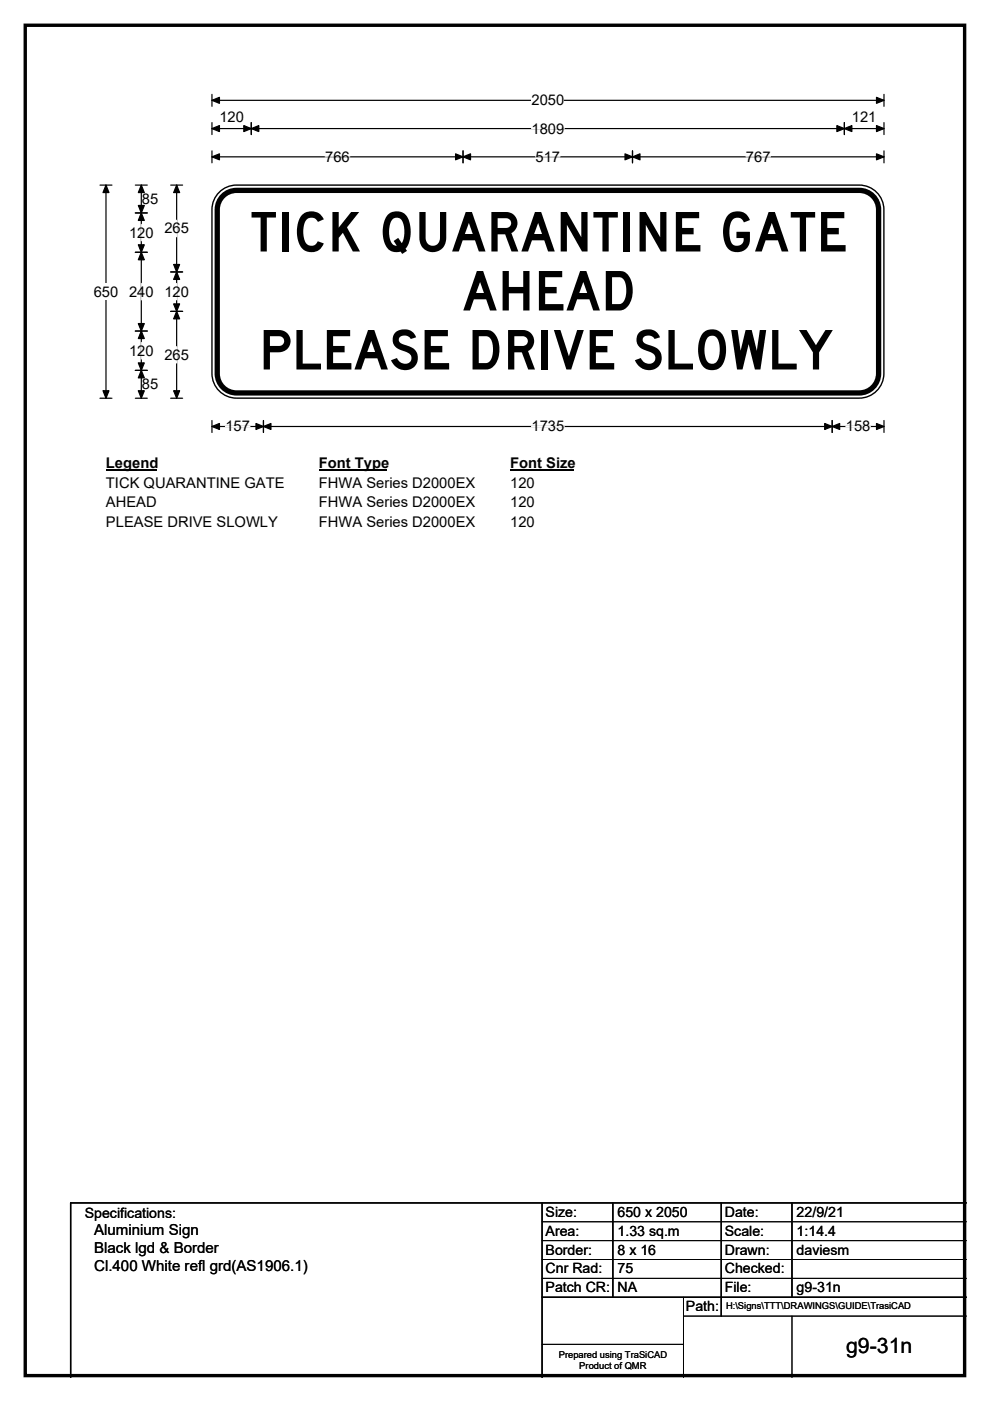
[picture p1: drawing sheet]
<svg xmlns="http://www.w3.org/2000/svg" width="210mm" height="297mm" viewBox="0 0 210 297" stroke-linecap="round" stroke-linejoin="round" font-family="sans-serif">
<path d="M5.4 5.4h199.2v286.3h-199.2z" fill="none" stroke="#000" stroke-width=".72"/>
<path d="M45 21.3h142.5M45 20v2.5M187.5 20v2.5" fill="none" stroke="#000" stroke-width=".25"/>
<path d="M45 21.3l1.5-.7v1.3zM185.9 20.6l1.6 .7-1.6 .6z" fill="#000" stroke="#000" stroke-width=".25"/>
<path d="M112.8 19.5h6.9v3.5h-6.9z" fill="#fff"/>
<g fill="none" stroke="#000" stroke-width=".25">
<path d="M21.2 39.2h2.5M22.5 39.2v45.2M45 27.3h142.5M45 26v2.5M45 32v2.5M45 33.3h142.5M53.3 26v2.5M98.2 32v2.5M134.2 32v2.5M179.1 26v2.5M187.5 26v2.5M187.5 32v2.5"/>
<path d="M21.2 84.4h2.5M45 89.2v2.5M45 90.4h142.5M55.9 89.2v2.5M176.5 89.2v2.5M187.5 89.2v2.5"/>
</g>
<g fill="#000" stroke="#000" stroke-width=".25">
<path d="M22.5 39.2l.6 1.6h-1.3zM45 27.3l1.5-.7v1.3zM45 33.3l1.5-.7v1.3zM53.3 27.3l1.6-.7v1.3zM51.7 26.6l1.6 .7-1.6 .6zM98.2 33.3l1.6-.7v1.3zM96.6 32.6l1.6 .7-1.6 .6zM132.6 32.6l1.6 .7-1.6 .6zM134.2 33.3l1.5-.7v1.3zM177.5 26.6l1.6 .7-1.6 .6zM179.1 27.3l1.6-.7v1.3zM185.9 26.6l1.6 .7-1.6 .6z"/>
<path d="M185.9 32.6l1.6 .7-1.6 .6zM21.8 82.8h1.3l-.6 1.6zM45 90.4l1.5-.6v1.3zM55.9 90.4l1.6-.6v1.3zM54.3 89.8l1.6 .6-1.6 .7zM174.9 89.8l1.6 .6-1.6 .7zM176.5 90.4l1.6-.6v1.3zM185.9 89.8l1.6 .6-1.6 .7z"/>
</g>
<path d="M69 33.3h5.2M112.7 27.3h7M113.6 33.3h5.2M158.2 33.3h5.2M47.8 90.4h5.2M112.7 90.4h7M179.4 90.4h5.2" fill="none" stroke="#fff" stroke-width=".25"/>
<path d="M19.9 60.1h5.2v3.5h-5.2z" fill="#fff"/>
<path d="M28.7 39.2h2.5M30 39.2v45.2M36.2 39.2h2.5M37.5 39.2v45.2M28.7 45.1h2.5M28.7 53.5h2.5M36.2 57.7h2.5M28.7 70.2h2.5M28.7 78.5h2.5M36.2 66h2.5M28.7 84.4h2.5M36.2 84.4h2.5" fill="none" stroke="#000" stroke-width=".25"/>
<g fill="#000" stroke="#000" stroke-width=".25">
<path d="M30 39.2l.6 1.6h-1.3zM37.5 39.2l.6 1.6h-1.3zM30 45.1l.6 1.6h-1.3zM29.3 51.9h1.3l-.6 1.6zM29.3 43.6h1.3l-.6 1.5zM30 53.5l.6 1.6h-1.3zM37.5 57.7l.6 1.5h-1.3zM36.8 56.1h1.3l-.6 1.6zM29.3 68.6h1.3l-.6 1.6zM30 70.2l.6 1.6h-1.3zM29.3 76.9h1.3l-.6 1.6zM30 78.5l.6 1.6h-1.3z"/>
<path d="M36.8 64.4h1.3l-.6 1.6zM37.5 66l.6 1.6h-1.3zM29.3 82.8h1.3l-.6 1.6zM36.8 82.8h1.3l-.6 1.6z"/>
</g>
<path d="M30 47.6v3.5M37.5 46.7v3.5M30 60.1v3.5M30 72.6v3.5M37.5 60.1v3.5M37.5 73.5v3.5" fill="none" stroke="#fff" stroke-width=".25"/>
<path d="M22.5 96.4h10.7v3.5h-10.7z" fill="#fff"/>
<path d="M22.5 99.7h10.7" fill="none" stroke="#000" stroke-width=".32"/>
<path d="M67.6 96.4h14.5v3.5h-14.5z" fill="#fff"/>
<path d="M67.6 99.7h14.5" fill="none" stroke="#000" stroke-width=".32"/>
<path d="M108.2 96.4h13.5v3.5h-13.5z" fill="#fff"/>
<path d="M108.2 99.7h13.5" fill="none" stroke="#000" stroke-width=".32"/>
<g fill="#fff">
<path d="M22.5 100.6h37.7v3.5h-37.7z"/>
<path d="M67.6 100.6h33.1v3.5h-33.1z"/>
<path d="M108.2 100.6h5.2v3.5h-5.2z"/>
<path d="M22.4 104.8h10.8v3.5h-10.8z"/>
<path d="M67.6 104.8h33.1v3.5h-33.1z"/>
<path d="M108.2 104.8h5.2v3.5h-5.2z"/>
<path d="M22.5 109h36.3v3.5h-36.3z"/>
<path d="M67.6 109h33.1v3.5h-33.1z"/>
<path d="M108.2 109h5.2v3.5h-5.2z"/>
</g>
<path d="M46.5 40.8a5.2 5.2 0 0 1 3.7-1.6h132a5.2 5.2 0 0 1 5.3 5.2v34.8a5.2 5.2 0 0 1-5.3 5.2h-132a5.2 5.2 0 0 1-5.2-5.2v-34.8a5.2 5.2 0 0 1 1.5-3.6z" fill-rule="evenodd" fill="#fff" stroke="#fff" stroke-width=".21"/>
<path d="M47 41.8a4.1 4.1 0 0 1 3.2-1.4h132a4.1 4.1 0 0 1 4.2 4v34.8a4.1 4.1 0 0 1-4.2 4.1h-132a4.1 4.1 0 0 1-4.1-4.1v-34.8a4.1 4.1 0 0 1 .9-2.6z" fill="none" stroke="#000" stroke-width="1.1"/>
<path d="M46.5 40.8a5.2 5.2 0 0 1 3.7-1.6h132a5.2 5.2 0 0 1 5.3 5.2v34.8a5.2 5.2 0 0 1-5.3 5.2h-132a5.2 5.2 0 0 1-5.2-5.2v-34.8a5.2 5.2 0 0 1 1.5-3.6zM115 255v37M130 255v20M153 255v24M168 255v20M205 255h-190v37M115 275h90" fill="none" stroke="#000" stroke-width=".3"/>
<path d="M115 259h90M115 263h90M115 267h90M115 271h90M145 279h60M145 275v17M168 279v13M115 285h30" fill="none" stroke="#000" stroke-width=".21"/>
<g font-size="11.6">
<text x="53.1" y="53.3">TICK QUARANTINE GATE</text>
<text x="98" y="65.8">AHEAD</text>
<text x="54.9" y="78.3">PLEASE DRIVE SLOWLY</text>
</g>
<text font-size="4.5" x="179.5" y="286.9">g9-31n</text>
<g font-size="3.2">
<text x="20" y="261.9">Aluminium Sign</text>
<text x="20" y="265.7">Black lgd &amp; Border</text>
<text x="20" y="269.6">Cl.400 White refl grd(AS1906.1)</text>
</g>
<g font-size="3.1">
<text x="112.8" y="22.3">2050</text>
<text x="46.5" y="25.9">120</text>
<text x="112.7" y="28.3">1809</text>
<text x="180.7" y="25.9">121</text>
<text x="69" y="34.3">766</text>
<text x="113.6" y="34.3">517</text>
<text x="158.2" y="34.3">767</text>
<text x="30.1" y="43.2">85</text>
<text x="27.4" y="50.4">120</text>
<text x="34.9" y="49.5">265</text>
<text x="19.9" y="62.9">650</text>
<text x="27.4" y="62.9">240</text>
<text x="34.9" y="62.9">120</text>
<text x="27.4" y="75.4">120</text>
<text x="34.9" y="76.3">265</text>
<text x="30.1" y="82.5">85</text>
<text x="47.8" y="91.5">157</text>
<text x="112.7" y="91.5">1735</text>
<text x="179.4" y="91.5">158</text>
<text x="22.5" y="99.2">Legend</text>
<text x="67.6" y="99.2">Font Type</text>
<text x="108.2" y="99.2">Font Size</text>
<text x="22.5" y="103.4">TICK QUARANTINE GATE</text>
<text x="22.5" y="107.6">AHEAD</text>
<text x="67.6" y="103.4">FHWA Series D2000EX</text>
<text x="67.6" y="107.6">FHWA Series D2000EX</text>
<text x="108.2" y="103.4">120</text>
<text x="108.2" y="107.6">120</text>
<text x="22.5" y="111.8">PLEASE DRIVE SLOWLY</text>
<text x="67.6" y="111.8">FHWA Series D2000EX</text>
<text x="108.2" y="111.8">120</text>
</g>
<g font-size="3">
<text x="115.7" y="258">Size:</text>
<text x="131" y="258">650 x 2050</text>
<text x="153.7" y="258">Date:</text>
<text x="169" y="258">22/9/21</text>
<text x="18" y="258.2">Specifications:</text>
<text x="115.7" y="262">Area:</text>
<text x="131" y="262">1.33 sq.m</text>
<text x="153.7" y="262">Scale:</text>
<text x="169" y="262">1:14.4</text>
<text x="115.7" y="266">Border:</text>
<text x="115.7" y="270">Cnr Rad:</text>
<text x="131" y="266">8 x 16</text>
<text x="131" y="270">75</text>
<text x="153.7" y="266">Drawn:</text>
<text x="153.7" y="270">Checked:</text>
<text x="169" y="266">daviesm</text>
<text x="115.7" y="274">Patch CR:</text>
<text x="131" y="274">NA</text>
<text x="153.7" y="274">File:</text>
<text x="169" y="274">g9-31n</text>
<text x="145.5" y="278">Path:</text>
</g>
<g font-size="2">
<text x="154" y="277.6">H:\Signs\TTT\DRAWINGS\GUIDE\TrasiCAD</text>
<text x="118.5" y="287.8">Prepared using TraSiCAD</text>
<text x="122.9" y="290.2">Product of QMR</text>
</g>
</svg>
